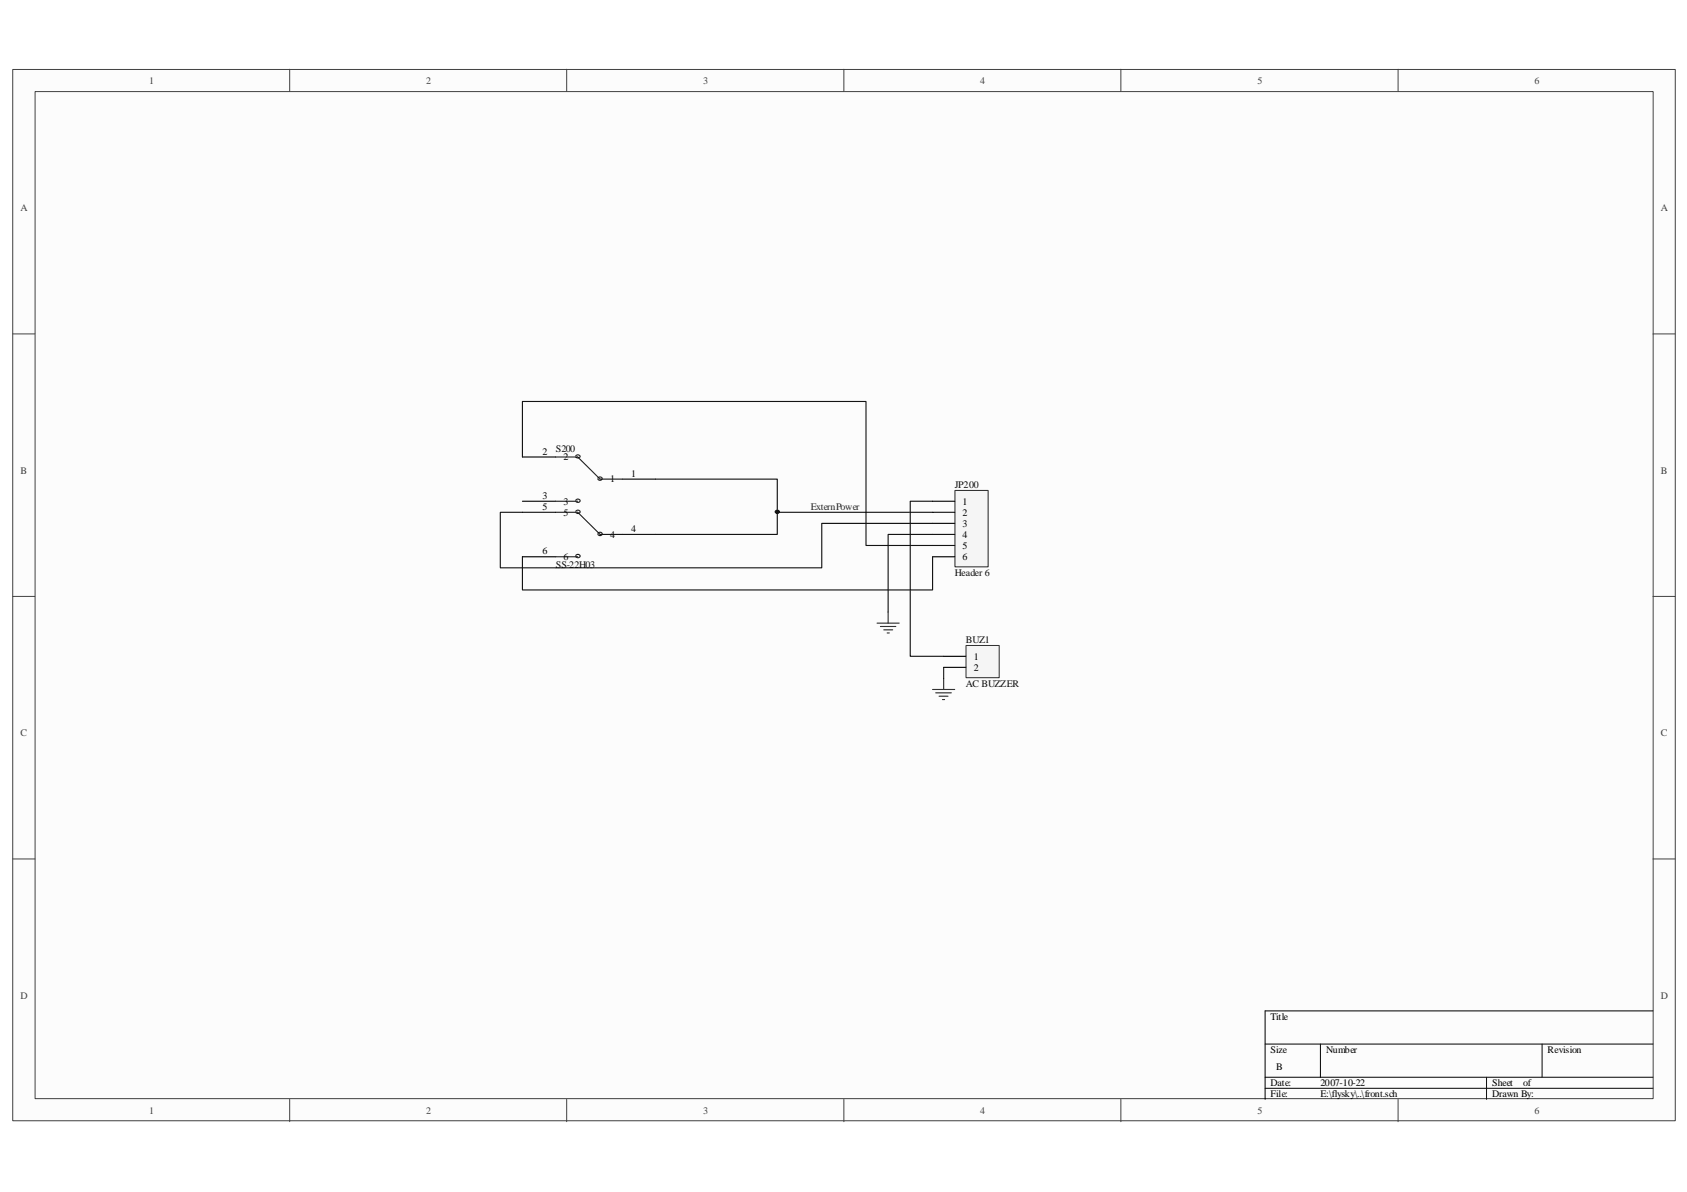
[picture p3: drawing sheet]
<svg xmlns="http://www.w3.org/2000/svg" width="297mm" height="210mm" viewBox="0 0 297 210" stroke-linecap="round" stroke-linejoin="round" font-family="sans-serif">
<path d="M2.3 12.3h292.7v185.1h-292.7z" fill="#fcfcfc"/>
<path d="M2.2 12.2h292.8v185.2h-292.8z" fill="none" stroke="#404040" stroke-width=".18"/>
<path d="M6.2 16.2h284.9v177.3h-284.9z" fill="#fcfcfc"/>
<g fill="none" stroke="#404040" stroke-width=".18">
<path d="M6.2 16.1h284.9v177.4h-284.9zM51 12.2v3.9M99.8 12.2v3.9M148.6 12.2v3.9M197.4 12.2v3.9M246.2 12.2v3.9M2.2 58.8h3.9M291 58.8h3.9M2.2 105h3.9M291 105h3.9M2.2 151.3h3.9M291 151.3h3.9"/>
<path d="M51 193.6v3.9M99.8 193.6v3.9M148.6 193.6v3.9M197.4 193.6v3.9M246.2 193.6v3.9"/>
</g>
<path d="M291 178h-68.2v15.6M222.8 183.9h68.2M222.8 189.7h68.2M222.8 191.6h68.2M232.5 183.9v5.8M261.7 189.7v3.9M271.5 183.9v5.8" fill="none" stroke="#000" stroke-width=".18"/>
<path d="M168.2 86.4h5.8v13.4h-5.8z" fill="#f5f5f5"/>
<path d="M168.1 86.4h5.9v13.4h-5.9z" fill="none" stroke="#262626" stroke-width=".18"/>
<path d="M164.2 88.3h3.9M164.2 90.2h3.9M164.2 92.2h3.9M164.2 94.1h3.9M164.2 96.1h3.9M164.2 98h3.9" fill="none" stroke="#000" stroke-width=".2"/>
<path d="M92 90.2h-3.9v9.8h56.6v-7.8h19.5M92 98v5.9h72.2v-5.9" fill="none" stroke="#0e0e0e" stroke-width=".2"/>
<path d="M170.1 113.7h5.8v5.6h-5.8z" fill="#f5f5f5"/>
<path d="M170.1 113.7h5.8v5.6h-5.8z" fill="none" stroke="#262626" stroke-width=".18"/>
<path d="M92 80.5h5.8M92 88.3h5.8M92 90.2h5.8M92 98h5.8M109.6 84.4h5.8M109.6 94.1h5.8M166.2 115.6h3.8M166.2 117.5h3.8" fill="none" stroke="#000" stroke-width=".2"/>
<path d="M92 80.5v-9.8h60.5v25.4h11.7M115.4 84.4h21.5v9.7h-21.5M136.9 90.2h27.3M164.2 94.1h-7.8v13.7M164.2 88.3h-3.9v27.3h5.9M166.2 117.5v2" fill="none" stroke="#0e0e0e" stroke-width=".2"/>
<path d="M154.4 109.7h3.9M155 110.3h2.7M155.6 110.9h1.6M156.2 111.5h.4M156.4 107.8v1.9M166.2 119.5v1.9M164.2 121.4h3.9M164.8 122h2.7M165.4 122.6h1.5M165.9 123.2h.4" fill="none" stroke="#262626" stroke-width=".2"/>
<path d="M97.8 80.5h3.9l4 3.9h3.9M97.8 88.3h3.9M97.8 90.2h3.9l4 3.9h3.9M97.8 98h3.9M101.4 97.8l.2-.2a.4 .4 0 0 1 .5 .3 .42 .42 0 0 1-.3 .3 .42 .42 0 0 1-.4-.2M101.4 90l.2-.1a.4 .4 0 0 1 .5 .2 .42 .42 0 0 1-.3 .3 .42 .42 0 0 1-.4-.2M101.4 88.1l.2-.2a.4 .4 0 0 1 .5 .3 .42 .42 0 0 1-.3 .3 .42 .42 0 0 1-.4-.2M101.4 80.3a.44 .44 0 0 1 .7 .1l-.3 .2-.4-.1M105.3 93.9a.35 .35 0 0 1 .5-.2 .35 .35 0 0 1 .1 .6h-.4l-.2-.2M105.3 84.2l.2-.2a.34 .34 0 0 1 .4 0 .34 .34 0 0 1 .1 .4l-.3 .2-.4-.2" fill="none" stroke="#1c1c1c" stroke-width=".2"/>
<circle cx="136.9" cy="90.1" r=".34" fill="#0e0e0e"/>
<circle cx="136.9" cy="90.1" r=".34" fill="none" stroke="#0e0e0e" stroke-width=".18"/>
<g font-size="1.8" fill="#404040">
<text x="26.2" y="14.7">1</text>
<text x="75" y="14.7">2</text>
<text x="123.8" y="14.7">3</text>
<text x="172.6" y="14.7">4</text>
<text x="221.4" y="14.7">5</text>
<text x="270.2" y="14.7">6</text>
<text x="3.6" y="37.2">A</text>
<text x="292.4" y="37.2">A</text>
<text x="3.6" y="83.4">B</text>
<text x="292.4" y="83.4">B</text>
<text x="3.6" y="129.6">C</text>
<text x="292.4" y="129.6">C</text>
<text x="3.6" y="175.9">D</text>
<text x="292.4" y="175.9">D</text>
<text x="26.2" y="196.1">1</text>
<text x="75" y="196.1">2</text>
<text x="123.8" y="196.1">3</text>
<text x="172.6" y="196.1">4</text>
<text x="221.4" y="196.1">5</text>
<text x="270.2" y="196.1">6</text>
</g>
<g font-size="1.8">
<text x="95.5" y="80.1">2</text>
<text x="99.2" y="81">2</text>
<text x="111.1" y="83.9">1</text>
<text x="95.5" y="87.9">3</text>
<text x="95.5" y="89.8">5</text>
<text x="99.2" y="88.9">3</text>
<text x="107.4" y="84.9">1</text>
<text x="169.5" y="88.9">1</text>
<text x="99.2" y="90.8">5</text>
<text x="107.4" y="94.7">4</text>
<text x="111.1" y="93.7">4</text>
<text x="169.5" y="90.8">2</text>
<text x="169.5" y="92.8">3</text>
<text x="169.5" y="94.7">4</text>
<text x="95.5" y="97.6">6</text>
<text x="99.2" y="98.6">6</text>
<text x="169.5" y="96.6">5</text>
<text x="169.5" y="98.6">6</text>
<text x="171.4" y="116.2">1</text>
<text x="171.4" y="118.1">2</text>
<text x="223.7" y="179.5">Title</text>
<text x="223.7" y="185.4">Size</text>
<text x="233.5" y="185.4">Number</text>
<text x="272.5" y="185.4">Revision</text>
<text x="223.7" y="191.3">Date:</text>
<text x="224.7" y="188.3">B</text>
<text x="232.5" y="191.3">2007-10-22</text>
<text x="262.8" y="191.3">Sheet</text>
<text x="268.2" y="191.3">of</text>
<text x="223.7" y="193.2">File:</text>
<text x="232.5" y="193.2">E:\flysky\..\front.sch</text>
<text x="262.8" y="193.2">Drawn By:</text>
</g>
<g font-size="1.8" fill="#0e0e0e">
<text x="97.9" y="79.7">S200</text>
<text x="168.1" y="85.9">JP200</text>
<text x="97.9" y="99.9">SS-22H03</text>
<text x="168.1" y="101.5">Header 6</text>
<text x="170" y="113.2">BUZ1</text>
<text x="170" y="121">AC BUZZER</text>
</g>
<text font-size="1.8" fill="#262626" x="142.7" y="89.8">ExternPower</text>
</svg>
